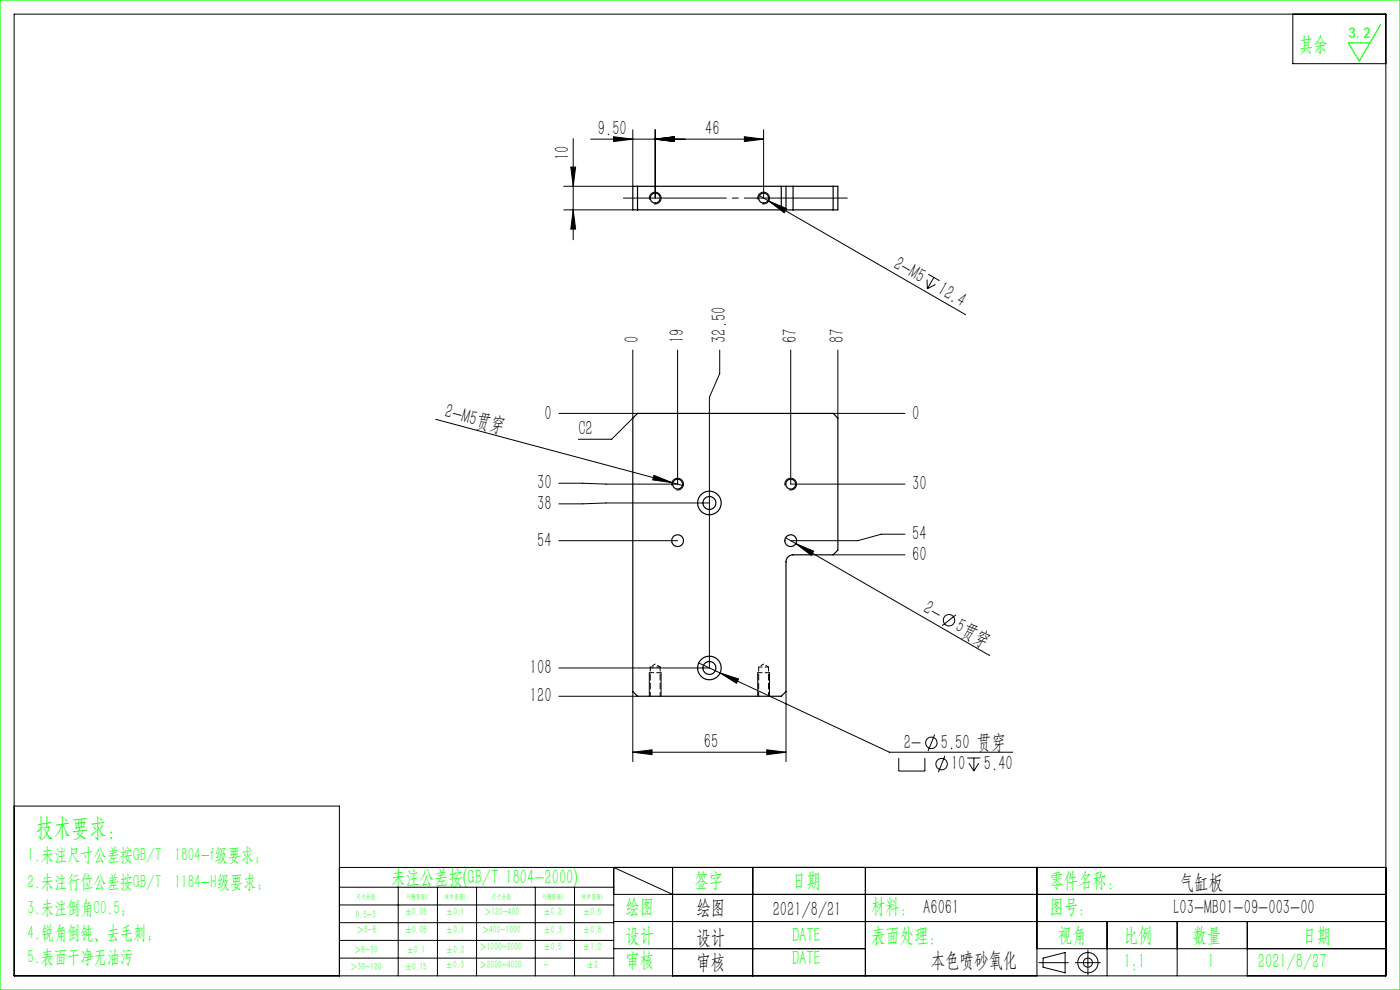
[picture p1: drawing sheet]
<svg xmlns="http://www.w3.org/2000/svg" width="297mm" height="210mm" viewBox="0 0 297 210" stroke-linecap="round" stroke-linejoin="round" font-family="sans-serif">
<g fill="none" stroke="#000" stroke-width=".21">
<path d="M3 3h291v204h-291zM274.3 3v10.5h19.7M121.1 35.4h1l-.5 4.1zM121.6 29.4v21.5M125.3 29.5h36.7M130.2 29l4 .5-4 .5zM134.2 27.5v12h-14.6M139 29.5l4.1-.5v1zM139 27.5v14.5M157.9 29l4.1 .5-4.1 .5zM162 27.5v14.5M119.6 44.5h14.6"/>
<path d="M121.6 44.5l.5 4.1h-1zM137.8 42.3a1.25 1.25 0 0 1 1.1-1.5 1.25 1.25 0 0 1 1.3 1.3 1.25 1.25 0 0 1-1.5 1.1M160.8 42.3a1.25 1.25 0 0 1 1.1-1.5 1.25 1.25 0 0 1 1.3 1.3 1.25 1.25 0 0 1-1.5 1.1M160.9 41.4l2.2 1.2M163.1 42.6l3.8 1.6-.5 .9zM163.1 42.6l41.8 24.2M196.7 59.3v2M196.9 58.2l2.4 1.3M198.1 58.9l-1.4 2.4M134.2 74.3v14.4l-4.4 4.5h-7.1M143.7 74.3v28.4h-15.1l-10-.2M152.7 74.3v5l-2.2 5v57.4h-31.9"/>
<path d="M167.7 74.3v28.4h24.3M177.7 74.3v14.4M198.5 60.3l-1.8 1M92.4 88.9l50.1 13.5M118.6 87.7h16.6M176.7 87.7h15.3M118.6 114.7h25.1M138.7 100.8l3.8 1.6-4-.6zM142.5 102.4l2.5 .6M142.5 103a1.25 1.25 0 0 1 1.1-1.6 1.25 1.25 0 0 1 1.4 1.4 1.25 1.25 0 0 1-1.6 1.1M150.5 106.7h-21.9l-10 .2M166.5 103a1.25 1.25 0 0 1 1.1-1.6 1.25 1.25 0 0 1 1.4 1.4 1.25 1.25 0 0 1-1.6 1.1"/>
<path d="M166.7 114.1l43.2 24.9M168.8 115.3l3.8 1.6-.5 .9zM176.7 117.7h15.3M192 113.3h-5l-5 1.4h-14.3M202.8 130.4l-2.9 2.3M118.6 147.7h16.6M134.2 159.6l4.1-.5v1zM134.2 146.7v14.9M134.2 159.6h32.5M137.7 142.7v5M140.2 142.7v5M148.2 140.6l4.6 2.2"/>
<path d="M152.8 142.8l3.9 1.2-.5 .9zM152.8 142.8l35.9 16.8h26.2M160.7 142.7v5M162.7 159.1l4 .5-4 .5zM163.2 142.7v5M166.7 146.7v14.9M198.3 155.8l-1.4 3.5M3 171h69v36M190.7 160.8v2.8h5.5v-2.8M200.5 160.4l-1.4 3.4M205.2 160.8h2.8M205.6 161.9l1 1.7"/>
<path d="M206.6 160.8v2.8M207.6 161.9l-1 1.7M72 184h222M72 188.2h58.2M72 192h58.2M72 195.7h58.2M72 199.5h58.2M84.5 188.2v18.8M92.8 188.2v18.8M101.1 188.2v18.8M113.6 188.2v18.8M121.9 188.2v18.8"/>
<path d="M130.2 189.7h163.8M130.2 195.5h163.8M142.7 189.7l-12.5-5.7v23M142.7 184v23M159.7 184v23M183.6 184v23M220 184v23M234.9 195.5v11.5M249.7 195.5v11.5M264.6 195.5v11.5M72 203.2h58.2M130.2 201.2h53.4"/>
<path d="M220 201.2h74M220.4 204.2h6.2M221.3 203.2l4.7-1.1v4.3l-4.7-1.2zM228.1 204.2h5.3M230.8 201.5v5.3"/>
<circle cx="201.3" cy="131.6" r="1.21"/>
<circle cx="197.6" cy="157.6" r="1.21"/>
<circle cx="199.8" cy="162.1" r="1.21"/>
<circle cx="230.8" cy="204.2" r="2.15"/>
<circle cx="230.8" cy="204.2" r=".96"/>
</g>
<path d="M179.7 42h-47.5" fill="none" stroke="#000" stroke-width=".21" stroke-dasharray="30.5 1.3 1.3 1.3" stroke-dashoffset="8.6"/>
<path d="M0 0h297v210h-297zM292.9 5.2l-4.5 7.7-2.4-3.8h4.6" fill="none" stroke="#0f0" stroke-width=".25"/>
<path d="M140.2 142.7h-2.5M163.2 142.7h-2.5" fill="none" stroke="#000" stroke-width=".21" stroke-dasharray="1.3 .6" stroke-dashoffset=".3"/>
<g fill="#000">
<path d="M138.7 100.8l3.8 1.6-4-.6z"/>
<path d="M139 29.5l4.1-.5v1zM157.9 29l4.1 .5-4.1 .5zM130.2 29l4 .5-4 .5zM139 29.5l4.1-.5v1zM134.2 159.6l4.1-.5v1zM162.7 159.1l4 .5-4 .5zM152.8 142.8l3.4 2.1 .5-.9z"/>
<path d="M121.6 44.5l.5 4.1h-1zM121.1 35.4h1l-.5 4.1z"/>
<path d="M163.1 42.6l3.3 2.5 .5-.9zM168.8 115.3l3.3 2.5 .5-.9z"/>
</g>
<g fill="none" stroke="#000" stroke-width=".25">
<path d="M135.2 39.5v5M165.7 39.5v5M166.7 39.5h1.5M166.7 39.5h-32.5v5h32.5M166.7 39.5v5M168.2 39.5h9.5v5h-9.5M168.2 39.5v5M176.7 39.5v5M166.7 44.5h1.5M135.2 87.7h41.5l1 1v28l-1 1h-8.5a1.5 1.5 0 0 0-1.5 1.5v27.5l-1 1h-30.5l-1-1v-58z"/>
<circle cx="139" cy="42" r="1.05"/>
<circle cx="162" cy="42" r="1.05"/>
<circle cx="143.7" cy="114.7" r="1.25"/>
<circle cx="143.7" cy="102.7" r="1.05"/>
<circle cx="150.5" cy="106.7" r="1.37"/>
<circle cx="150.5" cy="106.7" r="2.5"/>
<circle cx="167.7" cy="102.7" r="1.05"/>
<circle cx="167.7" cy="114.7" r="1.25"/>
<circle cx="150.5" cy="141.7" r="2.5"/>
<circle cx="150.5" cy="141.7" r="1.38"/>
</g>
<path d="M140 141.5h-2.1M163 141.5h-2.1" fill="none" stroke="#000" stroke-width=".21" stroke-dasharray="1.3 .6" stroke-dashoffset=".5"/>
<path d="M139 140.9l-1.1 .6M140 141.5l-1-.6M162 140.9l-1.1 .6M163 141.5l-1-.6" fill="none" stroke="#000" stroke-width=".21" stroke-dasharray="1.3 .6" stroke-dashoffset=".6"/>
<path d="M137.9 141.5v6.2M140 147.7v-6.2M160.9 141.5v6.2M163 147.7v-6.2" fill="none" stroke="#000" stroke-width=".21" stroke-dasharray="1.3 .6" stroke-dashoffset=".4"/>
<text font-size="5.4" fill="#0f0" x="7.7" y="177.2">技术要求：</text>
<g font-size="4.4" fill="#0f0">
<text x="275.6" y="10.8">其余</text>
<text x="83" y="187.5">未注公差按(GB/T 1804-2000)</text>
<text x="147.3" y="188">签字</text>
<text x="168" y="188">日期</text>
<text x="222.6" y="188">零件名称：</text>
<text x="132.7" y="193.6">绘图</text>
<text x="184.8" y="193.6">材料： A6061</text>
<text x="222.6" y="193.6">图号：</text>
<text x="132.7" y="199.8">设计</text>
<text x="168" y="199.8">DATE</text>
<text x="184.8" y="199.8">表面处理：</text>
<text x="224.4" y="199.8">视角</text>
<text x="238.4" y="199.8">比例</text>
<text x="253" y="199.8">数量</text>
<text x="276.3" y="199.8">日期</text>
<text x="132.7" y="205.1">审核</text>
<text x="168" y="204.6">DATE</text>
<text x="238.4" y="205.3">1:1</text>
<text x="256.2" y="205.3">1</text>
<text x="266.9" y="205.3">2021/8/27</text>
</g>
<g font-size="4.4">
<text x="126.8" y="28.6">9.50</text>
<text x="149.6" y="28.6">46</text>
<text x="120.7" y="34" transform="rotate(-90 120.7 34)">10</text>
<text x="189.3" y="56.8" transform="rotate(30 189.3 56.8)">2-M5</text>
<text x="198.7" y="62.2" transform="rotate(30 198.7 62.2)">12.4</text>
<text x="135.5" y="72.7" transform="rotate(-90 135.5 72.7)">0</text>
<text x="145" y="72.7" transform="rotate(-90 145 72.7)">19</text>
<text x="154" y="72.7" transform="rotate(-90 154 72.7)">32.50</text>
<text x="169" y="72.7" transform="rotate(-90 169 72.7)">67</text>
<text x="179" y="72.7" transform="rotate(-90 179 72.7)">87</text>
<text x="94.2" y="88.5" transform="rotate(15 94.2 88.5)">2-M5贯穿</text>
<text x="115.5" y="89">0</text>
<text x="193.5" y="89">0</text>
<text x="122.7" y="92.3">C2</text>
<text x="113.9" y="103.8">30</text>
<text x="193.5" y="104">30</text>
<text x="114" y="108.2">38</text>
<text x="113.9" y="116">54</text>
<text x="193.5" y="119">60</text>
<text x="193.5" y="114.6">54</text>
<text x="195.6" y="129.8" transform="rotate(30 195.6 129.8)">2-</text>
<text x="202.4" y="133.7" transform="rotate(30 202.4 133.7)">5贯穿</text>
<text x="112.4" y="143">108</text>
<text x="112.4" y="149">120</text>
<text x="149.3" y="158.7">65</text>
<text x="191.8" y="158.9">2-</text>
<text x="199.6" y="158.9">5.50 贯穿</text>
<text x="201.8" y="163.4">10</text>
<text x="208.7" y="163.4">5.40</text>
<text x="250.3" y="188.6">气缸板</text>
<text x="147.8" y="194">绘图</text>
<text x="163.9" y="194.3">2021/8/21</text>
<text x="249" y="194">L03-MB01-09-003-00</text>
<text x="147.8" y="200.2">设计</text>
<text x="147.8" y="205.5">审核</text>
<text x="197.5" y="205">本色喷砂氧化</text>
</g>
<g font-size="4" fill="#0f0">
<text x="5.9" y="182.6">1.未注尺寸公差按GB/T 1804-f级要求；</text>
<text x="5.9" y="188.4">2.未注行位公差按GB/T 1184-H级要求；</text>
<text x="5.9" y="193.9">3.未注倒角C0.5；</text>
<text x="5.9" y="199.2">4.锐角倒钝、去毛刺；</text>
<text x="5.9" y="204.2">5.表面干净无油污</text>
</g>
<text font-size="3.2" fill="#0f0" x="286.1" y="8">3.2</text>
<g font-size="2.3" fill="#0f0">
<text x="75.5" y="194.7">0.5-3</text>
<text x="75.6" y="198">＞3-6</text>
<text x="85.9" y="194.2">±0.05</text>
<text x="85.9" y="198">±0.05</text>
<text x="94.6" y="194.2">±0.1</text>
<text x="94.6" y="198">±0.1</text>
<text x="102.2" y="198">＞400-1000</text>
<text x="102.7" y="194.2">＞120-400</text>
<text x="115.3" y="194.2">±0.2</text>
<text x="115.3" y="198">±0.3</text>
<text x="123.7" y="194.2">±0.5</text>
<text x="123.7" y="198">±0.8</text>
<text x="75.1" y="202.2">＞6-30</text>
<text x="86.3" y="202.2">±0.1</text>
<text x="94.6" y="202.2">±0.2</text>
<text x="101.7" y="201.6">＞1000-2000</text>
<text x="115.3" y="201.6">±0.5</text>
<text x="123.7" y="201.6">±1.2</text>
<text x="74.3" y="205.8">＞30-120</text>
<text x="85.9" y="205.8">±0.15</text>
<text x="94.5" y="205.4">±0.3</text>
<text x="101.7" y="205.4">＞2000-4000</text>
<text x="115.3" y="205.4">-</text>
<text x="124.5" y="205.4">±2</text>
</g>
<g font-size="1.5" fill="#0f0">
<text x="75.5" y="190.6">尺寸分段</text>
<text x="86.4" y="190.6">F(精密级)</text>
<text x="94.4" y="190.6">M(中密级)</text>
<text x="104.3" y="190.6">尺寸分段</text>
<text x="115.2" y="190.6">F(精密级)</text>
<text x="123.5" y="190.6">M(中密级)</text>
</g>
</svg>
